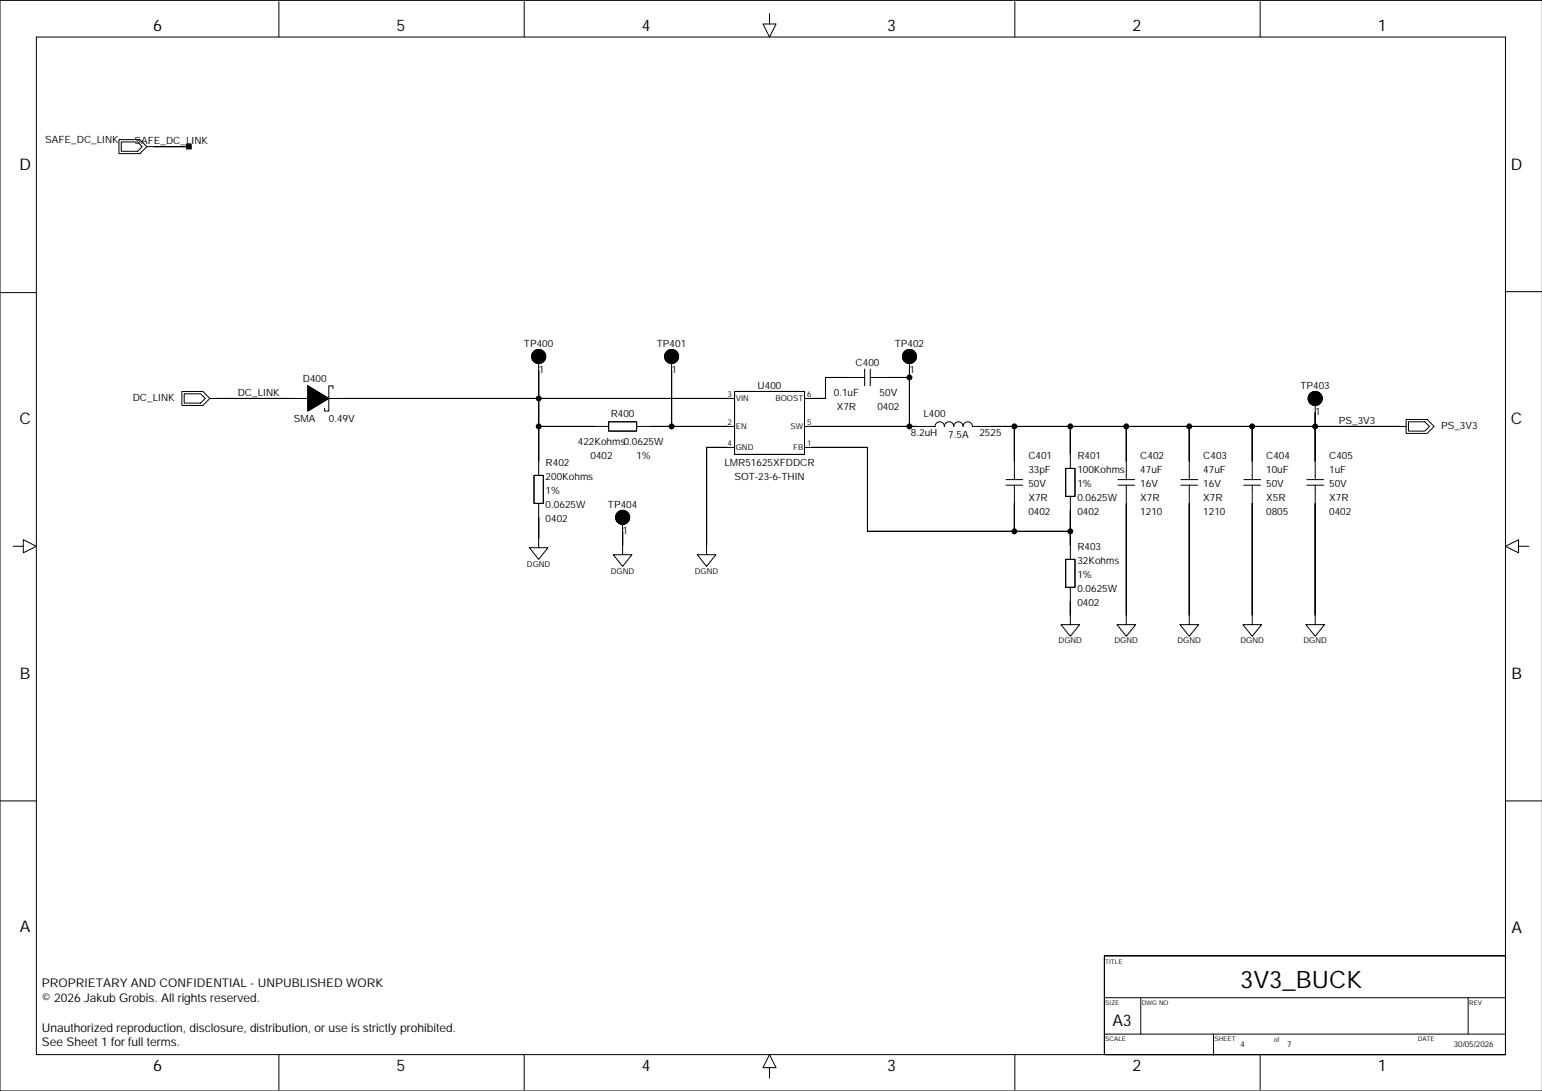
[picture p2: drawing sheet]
<svg xmlns="http://www.w3.org/2000/svg" width="420mm" height="297mm" viewBox="0 0 420 297" stroke-linecap="round" stroke-linejoin="round" font-family="sans-serif">
<g fill="none" stroke="#000" stroke-width=".27">
<path d="M9.9 10.1h400v277h-400zM75.9 .4v9.7M142.7 .4v9.7M209.5 3.7v2.8h1.8l-1.8 3.6-1.8-3.6h1.8M276.3 .4v9.7M343.1 .4v9.7M419.9 .1h-419.9v296.9h419.9M32.4 38h5.7l1.9 1.9-1.9 1.9h-5.7zM33 38.7h4.5l1.2 1.2-1.2 1.3h-4.5zM40 39.9h11.4M0 79.7h9.9M409.9 79.4h9.9"/>
<path d="M146.7 99v30.4M182.8 99v17.1M247.6 99v17.1M49.5 106.6h5.7l1.9 1.9-1.9 1.9h-5.7zM50.2 107.2h4.4l1.3 1.3-1.3 1.3h-4.4zM57.1 108.5h26.7M83.8 105.1l5.7 3.4-5.7 3.4zM89.5 108.5h110.5M90.7 105.8v-.7h-1.2v6.8h-1.1v-.7M146.7 116.1h19M165.7 114.8h7.6v2.6h-7.6zM173.3 116.1h26.7"/>
<path d="M200 106.6h19v17.1h-19zM219 116.1h35.6a1.27 1.27 0 0 1 1.2-1.3 1.27 1.27 0 0 1 1.3 1.3 1.27 1.27 0 0 1 1.3-1.3 1.27 1.27 0 0 1 1.3 1.3 1.27 1.27 0 0 1 1.2-1.3 1.27 1.27 0 0 1 1.3 1.3 1.27 1.27 0 0 1 1.3-1.3 1.27 1.27 0 0 1 1.2 1.3h118.1M235.4 102.8h-10.7v5.7h-5.7M235.4 100.5v4.6M236.9 102.8h10.7M236.9 100.5v4.6M276.2 116.1v14.5M291.4 116.1v11.4M306.6 116.1v14.5M323.8 116.1v14.5M340.9 116.1v14.5M358.1 110.4v20.2"/>
<path d="M382.8 114.2h5.7l1.9 1.9-1.9 1.9h-5.7zM383.5 114.8h4.4l1.3 1.3-1.3 1.3h-4.4zM145.4 129.4h2.5v7.7h-2.5zM146.7 137.1v12h-2.6l2.6 3.2 2.5-3.2h-2.5M200 121.8h-7.6v29.2h-2.6l2.6 3.2 2.5-3.2h-2.5M219 121.8h17.2v22.9h55.2M273.9 132.1h4.5M273.9 130.6h4.5M276.2 132.1v12.6M290.1 127.5h2.6v7.7h-2.6zM291.4 135.2v17.1M304.3 132.1h4.6"/>
<path d="M304.3 130.6h4.6M306.6 132.1v38h-2.5l2.5 3.1 2.6-3.1h-2.6M321.5 132.1h4.6M321.5 130.6h4.6M323.8 132.1v38h-2.6l2.6 3.1 2.5-3.1h-2.5M338.6 132.1h4.6M338.6 130.6h4.6M340.9 132.1v38h-2.5l2.5 3.1 2.6-3.1h-2.6M355.8 132.1h4.5M355.8 130.6h4.5M358.1 132.1v38h-2.6l2.6 3.1 2.5-3.1h-2.5M3.6 148.7h2.7v-1.7l3.6 1.7-3.6 1.8v-1.8"/>
<path d="M146.7 146.6h.1M169.5 148.5h.1M169.5 142.8v8.2h-2.5l2.5 3.2 2.5-3.2h-2.5M192.4 148.5h.1M290.1 152.3h2.6v7.6h-2.6zM291.4 159.9v10.2h-2.5l2.5 3.1 2.5-3.1h-2.5M413.4 148.7v-1.7l-3.5 1.7 3.5 1.8v-1.8h2.8M291.4 167.5h.1M306.6 167.5h.1M323.8 167.5h.1M340.9 167.5h.1M358.1 167.5h.1"/>
<path d="M0 218.1h9.9M409.9 218.1h9.9M300.7 260.2h109.2v26.9h-109.2zM300.7 271.6h109.2M300.7 260.2h109.2M310.6 271.6v9.9M399.7 271.6v9.9M75.9 287.1v9.7M142.7 287.1v9.7M209.5 290.7h1.8l-1.8-3.6-1.8 3.6h1.8v2.8M276.3 287.1v9.7M300.7 281.5h109.2"/>
<path d="M330.4 281.5v5.9M343.1 287.1v9.7"/>
<circle cx="146.7" cy="97.1" r="1.9"/>
<circle cx="182.8" cy="97.1" r="1.9"/>
<circle cx="247.6" cy="97.1" r="1.9"/>
<circle cx="146.7" cy="108.5" r=".63"/>
<circle cx="146.7" cy="116.1" r=".63"/>
<circle cx="182.8" cy="116.1" r=".63"/>
<circle cx="247.6" cy="116.1" r=".63"/>
<circle cx="247.6" cy="102.8" r=".63"/>
<circle cx="276.2" cy="116.1" r=".63"/>
<circle cx="291.4" cy="116.1" r=".63"/>
<circle cx="306.6" cy="116.1" r=".63"/>
<circle cx="323.8" cy="116.1" r=".63"/>
<circle cx="340.9" cy="116.1" r=".63"/>
<circle cx="358.1" cy="116.1" r=".63"/>
<circle cx="358.1" cy="108.5" r="1.9"/>
<circle cx="169.5" cy="140.9" r="1.9"/>
<circle cx="276.2" cy="144.7" r=".63"/>
<circle cx="291.4" cy="144.7" r=".63"/>
</g>
<g fill="#000" stroke="#000" stroke-width=".27">
<path d="M41.9 39.9h9.5z" fill-rule="evenodd"/>
<path d="M50.8 39.3h1.3v1.3h-1.3z" fill-rule="evenodd"/>
<path d="M59 108.5h21z" fill-rule="evenodd"/>
<path d="M83.8 105.1l5.7 3.4-5.7 3.4z" fill-rule="evenodd"/>
<path d="M146.7 100.9v7.6z" fill-rule="evenodd"/>
<path d="M93.3 108.5h53.4z" fill-rule="evenodd"/>
<path d="M146.7 108.5v7.6z" fill-rule="evenodd"/>
<path d="M146.7 116.1v9.5z" fill-rule="evenodd"/>
<path d="M146.7 116.1h15.2z" fill-rule="evenodd"/>
<path d="M182.8 100.9v15.2z" fill-rule="evenodd"/>
<path d="M177.1 116.1h5.7z" fill-rule="evenodd"/>
<path d="M146.7 108.5h51.4z" fill-rule="evenodd"/>
<path d="M182.8 116.1h15.3z" fill-rule="evenodd"/>
<path d="M224.7 102.8v5.7z" fill-rule="evenodd"/>
<path d="M220.9 108.5h3.8z" fill-rule="evenodd"/>
<path d="M224.7 102.8h5.8z" fill-rule="evenodd"/>
<path d="M247.6 100.9v1.9z" fill-rule="evenodd"/>
<path d="M220.9 116.1h26.7z" fill-rule="evenodd"/>
<path d="M247.6 102.8v13.3z" fill-rule="evenodd"/>
<path d="M241.9 102.8h5.7z" fill-rule="evenodd"/>
<path d="M247.6 116.1h1.9z" fill-rule="evenodd"/>
<path d="M276.2 116.1v9.5z" fill-rule="evenodd"/>
<path d="M269.8 116.1h6.4z" fill-rule="evenodd"/>
<path d="M276.2 116.1h15.2z" fill-rule="evenodd"/>
<path d="M291.4 116.1v7.6z" fill-rule="evenodd"/>
<path d="M306.6 116.1v9.5z" fill-rule="evenodd"/>
<path d="M291.4 116.1h15.2z" fill-rule="evenodd"/>
<path d="M306.6 116.1h17.2z" fill-rule="evenodd"/>
<path d="M323.8 116.1v9.5z" fill-rule="evenodd"/>
<path d="M323.8 116.1h17.1z" fill-rule="evenodd"/>
<path d="M340.9 116.1v9.5z" fill-rule="evenodd"/>
<path d="M358.1 112.3v3.8z" fill-rule="evenodd"/>
<path d="M358.1 116.1v9.5z" fill-rule="evenodd"/>
<path d="M340.9 116.1h17.2z" fill-rule="evenodd"/>
<path d="M358.1 116.1h22.8z" fill-rule="evenodd"/>
<path d="M192.4 121.8v26.7z" fill-rule="evenodd"/>
<path d="M192.4 121.8h5.7z" fill-rule="evenodd"/>
<path d="M220.9 121.8h15.3z" fill-rule="evenodd"/>
<path d="M236.2 121.8v22.9z" fill-rule="evenodd"/>
<path d="M276.2 137.1v7.6z" fill-rule="evenodd"/>
<path d="M291.4 139v5.7z" fill-rule="evenodd"/>
<path d="M306.6 137.1v30.4z" fill-rule="evenodd"/>
<path d="M323.8 137.1v30.4z" fill-rule="evenodd"/>
<path d="M340.9 137.1v30.4z" fill-rule="evenodd"/>
<path d="M358.1 137.1v30.4z" fill-rule="evenodd"/>
<path d="M146.7 140.9v5.7z" fill-rule="evenodd"/>
<path d="M169.5 144.7v3.8z" fill-rule="evenodd"/>
<path d="M236.2 144.7h40z" fill-rule="evenodd"/>
<path d="M291.4 144.7v3.8z" fill-rule="evenodd"/>
<path d="M276.2 144.7h15.2z" fill-rule="evenodd"/>
<path d="M291.4 163.7v3.8z" fill-rule="evenodd"/>
<circle cx="146.7" cy="97.1" r="1.9"/>
<circle cx="182.8" cy="97.1" r="1.9"/>
<circle cx="247.6" cy="97.1" r="1.9"/>
<circle cx="146.7" cy="108.5" r=".63"/>
<circle cx="146.7" cy="116.1" r=".63"/>
<circle cx="182.8" cy="116.1" r=".63"/>
<circle cx="247.6" cy="116.1" r=".63"/>
<circle cx="247.6" cy="102.8" r=".63"/>
<circle cx="276.2" cy="116.1" r=".63"/>
<circle cx="291.4" cy="116.1" r=".63"/>
<circle cx="306.6" cy="116.1" r=".63"/>
<circle cx="323.8" cy="116.1" r=".63"/>
<circle cx="340.9" cy="116.1" r=".63"/>
<circle cx="358.1" cy="116.1" r=".63"/>
<circle cx="358.1" cy="108.5" r="1.9"/>
<circle cx="169.5" cy="140.9" r="1.9"/>
<circle cx="276.2" cy="144.7" r=".63"/>
<circle cx="291.4" cy="144.7" r=".63"/>
</g>
<text font-size="6.5" x="337.6" y="268.9">3V3_BUCK</text>
<g font-size="4.4">
<text x="41.7" y="8.3">6</text>
<text x="108" y="8.3">5</text>
<text x="174.8" y="8.3">4</text>
<text x="241.6" y="8.3">3</text>
<text x="308.3" y="8.3">2</text>
<text x="375.1" y="8.3">1</text>
<text x="5.3" y="46.2">D</text>
<text x="411.3" y="46.2">D</text>
<text x="5.3" y="115.5">C</text>
<text x="411.3" y="115.5">C</text>
<text x="5.4" y="184.8">B</text>
<text x="411.5" y="184.8">B</text>
<text x="5.4" y="253.6">A</text>
<text x="411.5" y="253.9">A</text>
<text x="302.8" y="279.3">A3</text>
<text x="41.7" y="291.5">6</text>
<text x="108" y="291.5">5</text>
<text x="174.8" y="291.5">4</text>
<text x="241.6" y="291.5">3</text>
<text x="308.3" y="291.5">2</text>
<text x="375.1" y="291.5">1</text>
</g>
<g font-size="3.3">
<text x="11.4" y="268.8">PROPRIETARY AND CONFIDENTIAL - UNPUBLISHED WORK</text>
<text x="11.4" y="272.8">© 2026 Jakub Grobis. All rights reserved.</text>
<text x="11.4" y="280.8">Unauthorized reproduction, disclosure, distribution, or use is strictly prohibited.</text>
<text x="11.4" y="284.9">See Sheet 1 for full terms.</text>
</g>
<g font-size="2.7">
<text x="12.3" y="38.8">SAFE_DC_LINK</text>
<text x="36.6" y="39.3">SAFE_DC_LINK</text>
<text x="142.7" y="94.5">TP400</text>
<text x="178.8" y="94.5">TP401</text>
<text x="243.6" y="94.5">TP402</text>
<text x="146.7" y="101.7">1</text>
<text x="182.8" y="101.7">1</text>
<text x="232.9" y="99.5">C400</text>
<text x="247.6" y="101.7">1</text>
<text x="64.7" y="107.9">DC_LINK</text>
<text x="82.5" y="104.1">D400</text>
<text x="206.3" y="106">U400</text>
<text x="227" y="107.9">0.1uF</text>
<text x="239.5" y="107.9">50V</text>
<text x="354.1" y="106">TP403</text>
<text x="36.2" y="109.3">DC_LINK</text>
<text x="166.3" y="113.6">R400</text>
<text x="227.8" y="111.7">X7R</text>
<text x="238.9" y="111.7">0402</text>
<text x="251.4" y="113.6">L400</text>
<text x="358.1" y="113.1">1</text>
<text x="80" y="115">SMA</text>
<text x="89.5" y="115">0.49V</text>
<text x="248" y="118.8">8.2uH</text>
<text x="258.1" y="119.3">7.5A</text>
<text x="266.6" y="118.8">2525</text>
<text x="364.5" y="115.5">PS_3V3</text>
<text x="392.3" y="116.9">PS_3V3</text>
<text x="157.3" y="121.2">422Kohms0.0625W</text>
<text x="160.8" y="125">0402</text>
<text x="173.3" y="125">1%</text>
<text x="280" y="125">C401</text>
<text x="293.3" y="125">R401</text>
<text x="310.4" y="125">C402</text>
<text x="327.6" y="125">C403</text>
<text x="344.7" y="125">C404</text>
<text x="361.9" y="125">C405</text>
<text x="148.6" y="126.9">R402</text>
<text x="148.6" y="130.7">200Kohms</text>
<text x="197.2" y="126.9">LMR51625XFDDCR</text>
<text x="199.9" y="130.7">SOT-23-6-THIN</text>
<text x="280" y="128.8">33pF</text>
<text x="293.3" y="128.8">100Kohms</text>
<text x="310.4" y="128.8">47uF</text>
<text x="327.6" y="128.8">47uF</text>
<text x="344.7" y="128.8">10uF</text>
<text x="361.9" y="128.8">1uF</text>
<text x="148.6" y="134.5">1%</text>
<text x="280" y="132.6">50V</text>
<text x="280" y="136.4">X7R</text>
<text x="293.3" y="136.4">0.0625W</text>
<text x="293.3" y="132.6">1%</text>
<text x="310.4" y="132.6">16V</text>
<text x="310.4" y="136.4">X7R</text>
<text x="327.6" y="132.6">16V</text>
<text x="327.6" y="136.4">X7R</text>
<text x="344.7" y="132.6">50V</text>
<text x="344.7" y="136.4">X5R</text>
<text x="361.9" y="132.6">50V</text>
<text x="361.9" y="136.4">X7R</text>
<text x="148.6" y="138.3">0.0625W</text>
<text x="148.6" y="142.1">0402</text>
<text x="165.5" y="138.3">TP404</text>
<text x="280" y="140.2">0402</text>
<text x="293.3" y="140.2">0402</text>
<text x="310.4" y="140.2">1210</text>
<text x="327.6" y="140.2">1210</text>
<text x="344.7" y="140.2">0805</text>
<text x="361.9" y="140.2">0402</text>
<text x="169.5" y="145.5">1</text>
<text x="293.3" y="149.8">R403</text>
<text x="293.3" y="153.6">32Kohms</text>
<text x="293.3" y="161.2">0.0625W</text>
<text x="293.3" y="157.4">1%</text>
<text x="293.3" y="165">0402</text>
</g>
<g font-size="2.2">
<text x="198.1" y="108">3</text>
<text x="219.7" y="108">6</text>
<text x="200.3" y="109.1">VIN</text>
<text x="211.1" y="109.1">BOOST</text>
<text x="198.1" y="115.6">2</text>
<text x="200.3" y="116.8">EN</text>
<text x="215.2" y="116.8">SW</text>
<text x="219.7" y="115.6">5</text>
<text x="198.1" y="121.3">4</text>
<text x="200.3" y="122.5">GND</text>
<text x="215.9" y="122.5">FB</text>
<text x="219.7" y="121.3">1</text>
<text x="143.5" y="154.2">DGND</text>
<text x="166.3" y="156.1">DGND</text>
<text x="189.2" y="156.1">DGND</text>
<text x="288.2" y="175.2">DGND</text>
<text x="303.4" y="175.2">DGND</text>
<text x="320.6" y="175.2">DGND</text>
<text x="337.7" y="175.2">DGND</text>
<text x="354.9" y="175.2">DGND</text>
<text x="337.7" y="285">4</text>
<text x="350.4" y="285">7</text>
<text x="395.8" y="285">30/05/2026</text>
</g>
<g font-size="1.7">
<text x="300.9" y="262.4">TITLE</text>
<text x="300.9" y="273.5">SIZE</text>
<text x="310.8" y="273.5">DWG NO</text>
<text x="400" y="273.5">REV</text>
<text x="300.9" y="283.4">SCALE</text>
<text x="330.6" y="283.4">SHEET</text>
<text x="346.9" y="283.6">of</text>
<text x="386" y="283.3">DATE</text>
</g>
</svg>
